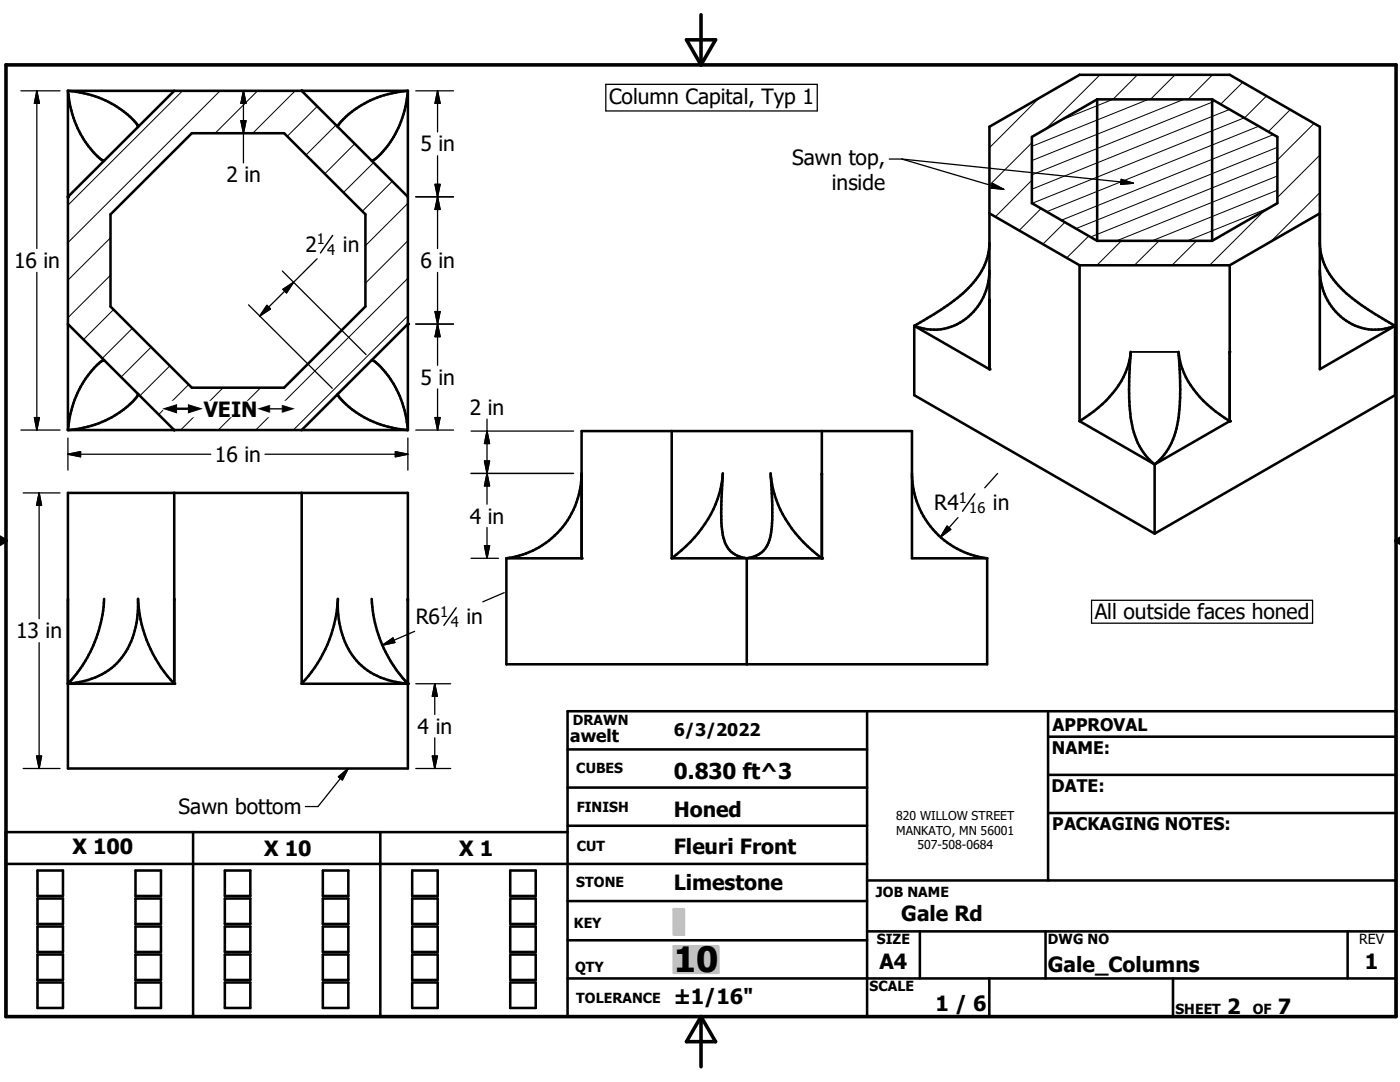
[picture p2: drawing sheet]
<svg xmlns="http://www.w3.org/2000/svg" width="279mm" height="216mm" viewBox="0 0 279 216" stroke-linecap="round" stroke-linejoin="round" font-family="sans-serif">
<g fill="none" stroke="#000" stroke-width=".51">
<path d="M13.6 18.1v67.7M13.6 18.1a19 19 0 0 1 13.9 7v.2M13.6 18.1a20 20 0 0 0 6.3 13.5l.9 .5M13.6 18.1h67.8M34.8 18.1l-21.2 21.2M60.2 18.1l21.2 21.2M81.4 18.1v67.7M81.4 18.1a19.2 19.2 0 0 0-14 7v.2M81.4 18.1a18.8 18.8 0 0 1-7 13.9l-.2 .1M219 19.8l-13.1 7.5v13.2l13.1 7.6M219 19.8h22.9M219 19.8v28.3"/>
<path d="M241.9 19.8l13 7.5v13.2l-13 7.6M241.9 19.8v28.3M22.1 42.8l16.2-16.2h18.4l16.2 16.2v18.4l-16.2 16.2h-18.4l-16.2-16.2zM197.5 54a11.6 11.6 0 0 1-11.1 11.8l-2-.2-1.9-.6M197.5 48.5a13.2 13.2 0 0 1-4.8 9.5 55 55 0 0 1-10.2 7M197.5 42.6l18 10.3M215.5 52.9h29.9M215.5 52.9v31.1M219 48.1h22.9M245.4 52.9v31.1M263.4 54a11.6 11.6 0 0 0 11 11.8l1.4-.1 2.6-.7M263.4 48.5a13.2 13.2 0 0 0 4.7 9.5 59.2 59.2 0 0 0 10.3 7"/>
<path d="M263.4 42.6l-18 10.3M13.6 64.7l21.2 21.1M20.8 71.9l-.1-.1a17.5 17.5 0 0 0-6.7 10.8l-.4 3.2M27.5 78.6v.1a15.9 15.9 0 0 1-8.5 6l-3 .8-2.4 .3M67.4 78.6v.1a11.6 11.6 0 0 0 4.8 4.3 20.7 20.7 0 0 0 9.2 2.8M74.2 71.9v-.1a10.1 10.1 0 0 1 3.7 3.8 21.3 21.3 0 0 1 3.5 10.2M81.4 64.7l-21.2 21.1M182.5 65l15 8.7v-48.4l18-10.4h29.9l18 10.4v48.4l15-8.7M182.5 65v13.9l47.9 27.6M235.2 70.2a16.6 16.6 0 0 0 6.5 11.2l3.7 2.6M235.3 70.9l.2 3.6a41 41 0 0 1-.9 11.8 12.5 12.5 0 0 1-4.2 6.4M278.4 65v13.9l-48 27.6"/>
<path d="M13.6 98.4h67.8v54.9h-67.8zM13.6 85.8h67.8M34.8 85.8h.1M34.8 98.4v38M60.2 98.4v38M116.1 94.7a17.1 17.1 0 0 1-15 16.7M134.1 86v25.4M164 86v25.4M182 94.5a17.1 17.1 0 0 0 15 16.9M215.5 84a21.6 21.6 0 0 0 9.4-10.4l.5-1.7 .3-1.7-.3 4.3a41.1 41.1 0 0 0 .9 11.8 12.5 12.5 0 0 0 4.1 6.4M215.5 84l14.9 8.7M230.4 92.7v13.8"/>
<path d="M245.4 84l-15 8.7M20.8 119.5a26.6 26.6 0 0 1-7 16.7l-.2 .2M74.2 119.5a26.5 26.5 0 0 0 7.2 16.9M101.1 111.4h15v-25.4h65.9v25.4h15M101.1 111.4v21.2h95.9v-21.2M134.1 111.4h29.9M134.1 111.4a24.3 24.3 0 0 0 10.1-15.9l.1-1a61 61 0 0 0 0 12.3 5.1 5.1 0 0 0 4.7 4.6M149 111.4a5.2 5.2 0 0 0 4.9-5.2l.2-2.5v-2.9l-.3-6.3a23 23 0 0 0 9.2 16.1l1 .8M149 111.4v21.2M13.6 136.4a14.6 14.6 0 0 0 10.7-5.1 17.5 17.5 0 0 0 3.2-11.8 26.4 26.4 0 0 0 7.3 16.9M13.6 136.4h21.2M60.2 136.4h21.2"/>
<path d="M60.2 136.4a26.4 26.4 0 0 0 7.2-16.9 17.2 17.2 0 0 0 4.2 12.8 15.1 15.1 0 0 0 9.8 4.1M113.3 149.5h59.7M113.3 157.2h59.7M173 141.9v61M209.2 147h69.4M209.2 154.6h69.4M209.2 141.9v33.8M1.2 172.4h171.8M7.5 173.7h5.1v5.1h-5.1zM7.5 179.3h5.1v5.1h-5.1zM27 173.7h5.1v5.1h-5.1zM27 179.3h5.1v5.1h-5.1z"/>
<path d="M38.5 166v36.9M44.9 173.7h5.1v5.1h-5.1zM44.9 179.3h5.1v5.1h-5.1zM64.4 173.7h5.1v5.1h-5.1zM64.4 179.3h5.1v5.1h-5.1zM75.9 166v36.9M82.3 173.7h5.1v5.1h-5.1zM82.3 179.3h5.1v5.1h-5.1zM101.8 173.7h5.1v5.1h-5.1zM101.8 179.3h5.1v5.1h-5.1zM113.3 166h-112.1v36.9h277.4v-61h-165.3v61M113.3 179.8h59.7"/>
<path d="M113.3 164.8h59.7M173 175.7h105.6M209.2 162.2h69.4M7.5 184.9h5.1v5.1h-5.1zM7.5 190.5h5.1v5h-5.1zM7.5 196h5.1v5.1h-5.1zM27 190.5h5.1v5h-5.1zM27 196h5.1v5.1h-5.1zM27 184.9h5.1v5.1h-5.1zM44.9 190.5h5.1v5h-5.1zM44.9 196h5.1v5.1h-5.1zM44.9 184.9h5.1v5.1h-5.1z"/>
<path d="M64.4 190.5h5.1v5h-5.1zM64.4 196h5.1v5.1h-5.1zM64.4 184.9h5.1v5.1h-5.1zM82.3 190.5h5.1v5h-5.1zM82.3 196h5.1v5.1h-5.1zM82.3 184.9h5.1v5.1h-5.1zM101.8 190.5h5.1v5h-5.1zM101.8 196h5.1v5.1h-5.1zM101.8 184.9h5.1v5.1h-5.1zM113.3 187.6h59.7M113.3 195.2h165.3M173 185.8h105.6"/>
<path d="M183.6 185.8v9.4M197.4 195.2v7.7M208.7 185.8v9.4M234.1 195.2v7.7M268.9 185.8v9.4"/>
</g>
<g fill="#000">
<circle cx="60.2" cy="18.1" r=".25"/>
<circle cx="13.6" cy="39.3" r=".25"/>
<circle cx="81.4" cy="64.7" r=".25"/>
<circle cx="197.5" cy="73.7" r=".25"/>
<circle cx="245.4" cy="70.2" r=".18"/>
<circle cx="245.4" cy="84" r=".25"/>
<circle cx="116.1" cy="111.4" r=".25"/>
<circle cx="164" cy="111.4" r=".25"/>
<circle cx="13.6" cy="136.4" r=".25"/>
<circle cx="34.8" cy="136.4" r=".25"/>
<circle cx="81.4" cy="136.4" r=".25"/>
</g>
<path d="M225.7 70.2h9.5" fill="none" stroke="#000" stroke-width=".36"/>
<g fill="none" stroke="#000" stroke-width=".2">
<path d="M36.4 18.1l-22.8 22.9M43.9 18.1l-30.3 30.3M51.4 18.1l-8.5 8.5M58.9 18.1l-8.5 8.5M207.3 19.6l-9.8 9.9M219.5 14.9l-10.8 10.8M222.1 19.8l-10.5 4.2M227 14.9l-4.9 4.9M229.2 19.8l-23.3 9.4M234.5 14.9l-4.9 4.9M236.3 19.8l-30.4 12.2M242 14.9l-4.9 4.9"/>
<path d="M248 16.4l-4.4 4.4M252.7 19.2l-4.3 4.3M63.3 21.2l-6 6M67.1 25l-6.1 5.9M70.8 28.7l-6 6M74.6 32.4l-6 6M78.3 36.2l-6 6M205.9 35.9l-7.3 7.4M205.9 28.5l-8.4 8.4M242.5 20.2l-36.6 14.7M245.4 21.8l-39.5 16M248.3 23.5l-42.3 17.1"/>
<path d="M251.2 25.2l-42.3 17M254.1 26.9l-42.3 17M254.9 38l-25 10.1M254.9 35.1l-32.1 13M254.9 32.2l-37.3 15.1M254.9 29.4l-40.2 16.2M257.5 21.9l-4.4 4.4M262.3 24.6l-7.4 7.3M263.4 38.4l-9.8 9.8M263.4 30.9l-8.5 8.5M22.1 54.9l-8.5 8.5M22.1 47.5l-8.5 8.4"/>
<path d="M81.4 55.5l-30.4 30.3M81.4 48l-8.5 8.5M81.4 40.6l-8.5 8.4M207.8 41.6l-4.4 4.4M212.5 44.4l-4.4 4.3M217.3 47.1l-4.4 4.4M223.8 48.1l-4.9 4.8M231.3 48.1l-4.9 4.8M238.8 48.1l-4.9 4.8M252.3 42.1l-10.9 10.8M253.4 41.4l-16.4 6.7M22.7 61.8l-6 6"/>
<path d="M26.4 65.5l-6 6M30.2 69.3l-6 6M33.9 73l-6 6M37.6 76.7l-5.9 6M44.5 77.4l-8.5 8.4M52 77.4l-8.5 8.4M81.4 63l-22.9 22.8"/>
</g>
<path d="M1.2 12.9h277.4v190h-277.4zM137 7.9h5.8l-2.9 5zM139.9 2.9v10M-.1 107.9h1.3M-.1 107.2l1.3 .7M1.2 107.9l-1.2 .7M278.6 107.9h.8M278.6 107.9l.8 .5M279.4 107.4l-.8 .5M139.9 202.9v10M139.9 202.9l2.9 5h-5.8z" fill="none" stroke="#000" stroke-width=".71"/>
<g fill="#c0c0c0" stroke="#c0c0c0" stroke-width=".51">
<path d="M134.5 188.8h8.9v5.3z"/>
<path d="M134.5 188.8l8.9 5.3h-8.9z"/>
<path d="M134.5 181.4h2v5.1z"/>
<path d="M134.5 181.4l2 5.1h-2z"/>
</g>
<g fill="none" stroke="#000" stroke-width=".25">
<path d="M4.2 18.1h7.8M7.4 18.1v31.5M7.4 18.1l.5 2.5h-1zM48.6 18.1l.5 2.5h-1zM48.6 18.1v14.4M83 18.1h7.5M87.3 18.1l.5 2.5h-1zM87.3 18.1v8.2M120.9 16.8h42.2v5.3h-42.2zM48.1 24.1h1l-.5 2.5zM83 39.3h7.5M86.8 36.8l1 5h-1l1-5z"/>
<path d="M87.3 31.1v18.5M177.5 31.7h2.5M180 31.7l20.3 6.1M180 31.7l46.2 4.9M198.1 36.6l2.2 1.2-2.5-.3zM223.8 35.8l2.4 .8-2.6 .2zM7.4 54.4v31.4M56.3 54.1l16.8 16.7M56.5 57.7l2.1-1.4-1.4 2.1zM63.3 51.6l-11.5 11.5M87.3 54.4v18.5M49.6 60.8l16.7 16.7"/>
<path d="M53.3 60.9l.7 .7-2.2 1.5zM83 64.7h7.5M86.8 62.2l1 5h-1l1-5zM87.3 77.6v8.2M4.2 85.8h7.8M4.6 98.4h7.4M6.9 83.3h1l-.5 2.5zM7.8 98.4v25.1M7.8 98.4l.5 2.4h-1zM13.6 90.6h28.5M13.6 90.6l2.5-.5v1zM13.6 87.4v6.4"/>
<path d="M52.9 90.6h28.5M78.9 90.1l2.5 .5-2.5 .5zM81.4 87.4v6.4M83 85.8h7.5M86.8 83.3h1l-.5 2.5zM94 94.5h20.5M94 86h20.5M96.7 92l1 5h-1l1-5zM97.2 83.6v17M97.2 86l.5 2.5h-1zM199.1 94.5l-2.6 2.8M94 111.4h5.5"/>
<path d="M96.7 108.9h1l-.5 2.5zM97.2 105.3v6.1M100.6 118.3l-4.2 1.8M189 105l.7 .6-2 1.6zM191.2 103.3l-3.5 3.9M217.8 119.8h44.2v4.6h-44.2zM7.8 128.2v25.1M76.3 128.7l2.1-1.4 .4 .9zM82.7 126l-6.4 2.7M83 136.4h6.9M86.8 136.4v6.2M86.8 136.4l.5 2.5h-1z"/>
<path d="M4.6 153.3h7.4M7.3 150.9h1l-.5 2.4zM67.5 155l2-1.7-1.2 2.3zM69.5 153.3l-6 7.6h-2.6M83 153.3h6.9M86.3 150.9h1l-.5 2.4zM86.8 147.2v6.1"/>
</g>
<path d="M66.4 47l-2.5 3.5M194.5 98.5l-2.4 3.5M91 121.3l-2.4 3.5" fill="none" stroke="#000" stroke-width=".28"/>
<g fill="#000" stroke="#000" stroke-width=".25">
<path d="M7.4 18.1l.5 2.5h-1zM48.1 24.1h1l-.5 2.5zM48.6 18.1l.5 2.5h-1zM86.8 36.8h1l-.5 2.5zM87.3 18.1l.5 2.5h-1zM198.1 36.6l2.2 1.2-2.5-.3zM223.8 35.8l2.4 .8-2.6 .2zM56.5 57.7l2.1-1.4-1.4 2.1zM87.3 39.3l.5 2.5h-1zM53.3 60.9l.7 .7-2.2 1.5zM86.8 62.2h1l-.5 2.5zM87.3 64.7l.5 2.5h-1z"/>
<path d="M6.9 83.3h1l-.5 2.5zM13.6 90.6l2.5-.5v1zM78.9 90.1l2.5 .5-2.5 .5zM86.8 83.3h1l-.5 2.5zM96.7 92h1l-.5 2.5zM97.2 94.5l.5 2.5h-1zM97.2 86l.5 2.5h-1zM7.8 98.4l.5 2.4h-1zM96.7 108.9h1l-.5 2.5zM189 105l.7 .6-2 1.6zM76.3 128.7l2.1-1.4 .4 .9zM86.8 136.4l.5 2.5h-1z"/>
<path d="M7.3 150.9h1l-.5 2.4zM67.5 155l2-1.7-1.2 2.3zM86.3 150.9h1l-.5 2.4z"/>
</g>
<g fill="#fff" stroke="#fff" stroke-width=".25">
<path d="M32.7 80.1h26.7v3z"/>
<path d="M32.7 80.1l26.7 3h-26.7z"/>
</g>
<text font-size="7" x="134.5" y="194">10</text>
<text font-size="4.4" x="134.5" y="155.5">0.830 ft^3</text>
<g font-size="4.2">
<text x="121.6" y="20.7">Column Capital, Typ 1</text>
<text x="83.9" y="30.2">5 in</text>
<text x="158.1" y="32.9">Sawn top,</text>
<text x="45.2" y="36.4">2 in</text>
<text x="166" y="37.9">inside</text>
<text x="2.8" y="53.5">16 in</text>
<text x="61" y="50.3">2</text>
<text x="68.4" y="50.3">in</text>
<text x="83.9" y="53.5">6 in</text>
<text x="83.9" y="76.7">5 in</text>
<text x="40.7" y="83.2">VEIN</text>
<text x="93.8" y="82.8">2 in</text>
<text x="42.9" y="92.2">16 in</text>
<text x="186.4" y="101.8">R4</text>
<text x="198.2" y="101.8">in</text>
<text x="93.8" y="104.5">4 in</text>
<text x="83" y="124.5">R6</text>
<text x="93.1" y="124.5">in</text>
<text x="218.5" y="123.6">All outside faces honed</text>
<text x="3.2" y="127.4">13 in</text>
<text x="83.3" y="146.4">4 in</text>
<text x="35.6" y="162.5">Sawn bottom</text>
<text x="134.4" y="163.1">Honed</text>
<text x="14.5" y="170.5">X 100</text>
<text x="52.7" y="170.9">X 10</text>
<text x="91.7" y="170.9">X 1</text>
<text x="134.4" y="170.3">Fleuri Front</text>
<text x="134.4" y="177.7">Limestone</text>
<text x="179.9" y="183.7">Gale Rd</text>
<text x="175.5" y="193.3">A4</text>
<text x="209.1" y="194">Gale_Columns</text>
<text x="272.4" y="193.3">1</text>
<text x="134.4" y="200.3">±1/16&quot;</text>
<text x="186.7" y="201.7">1 / 6</text>
<text x="244.9" y="202.3">2</text>
<text x="255" y="202.3">7</text>
</g>
<g font-size="3.5">
<text x="113.8" y="148">awelt</text>
<text x="134.5" y="146.9">6/3/2022</text>
<text x="210.1" y="145.8">APPROVAL</text>
<text x="209.9" y="150.4">NAME:</text>
<text x="209.8" y="158.1">DATE:</text>
<text x="210" y="165.6">PACKAGING NOTES:</text>
</g>
<g font-size="3.3">
<text x="32.7" y="83.2">#</text>
<text x="51.4" y="83.2">#</text>
</g>
<g font-size="2.9">
<text x="63.2" y="48.7">1</text>
<text x="65.3" y="50.8">4</text>
<text x="191.3" y="100.3">1</text>
<text x="193.4" y="102.4">16</text>
<text x="87.8" y="123">1</text>
<text x="90" y="125.2">4</text>
</g>
<g font-size="2.8">
<text x="114.3" y="144.6">DRAWN</text>
<text x="115" y="154.3">CUBES</text>
<text x="115.1" y="162">FINISH</text>
<text x="115.1" y="169.8">CUT</text>
<text x="115" y="177.1">STONE</text>
<text x="174.8" y="178.9">JOB NAME</text>
<text x="114.6" y="185.3">KEY</text>
<text x="175" y="188.4">SIZE</text>
<text x="209.1" y="188.4">DWG NO</text>
<text x="271.3" y="188.4">REV</text>
<text x="114.8" y="193.9">QTY</text>
<text x="173.5" y="197.8">SCALE</text>
<text x="115" y="200.2">TOLERANCE</text>
<text x="234.6" y="202.3">SHEET</text>
<text x="250" y="202.3">OF</text>
</g>
<g font-size="2.4">
<text x="178.9" y="163.6">820 WILLOW STREET</text>
<text x="178.9" y="166.5">MANKATO, MN 56001</text>
<text x="183.1" y="169.5">507-508-0684</text>
</g>
</svg>
